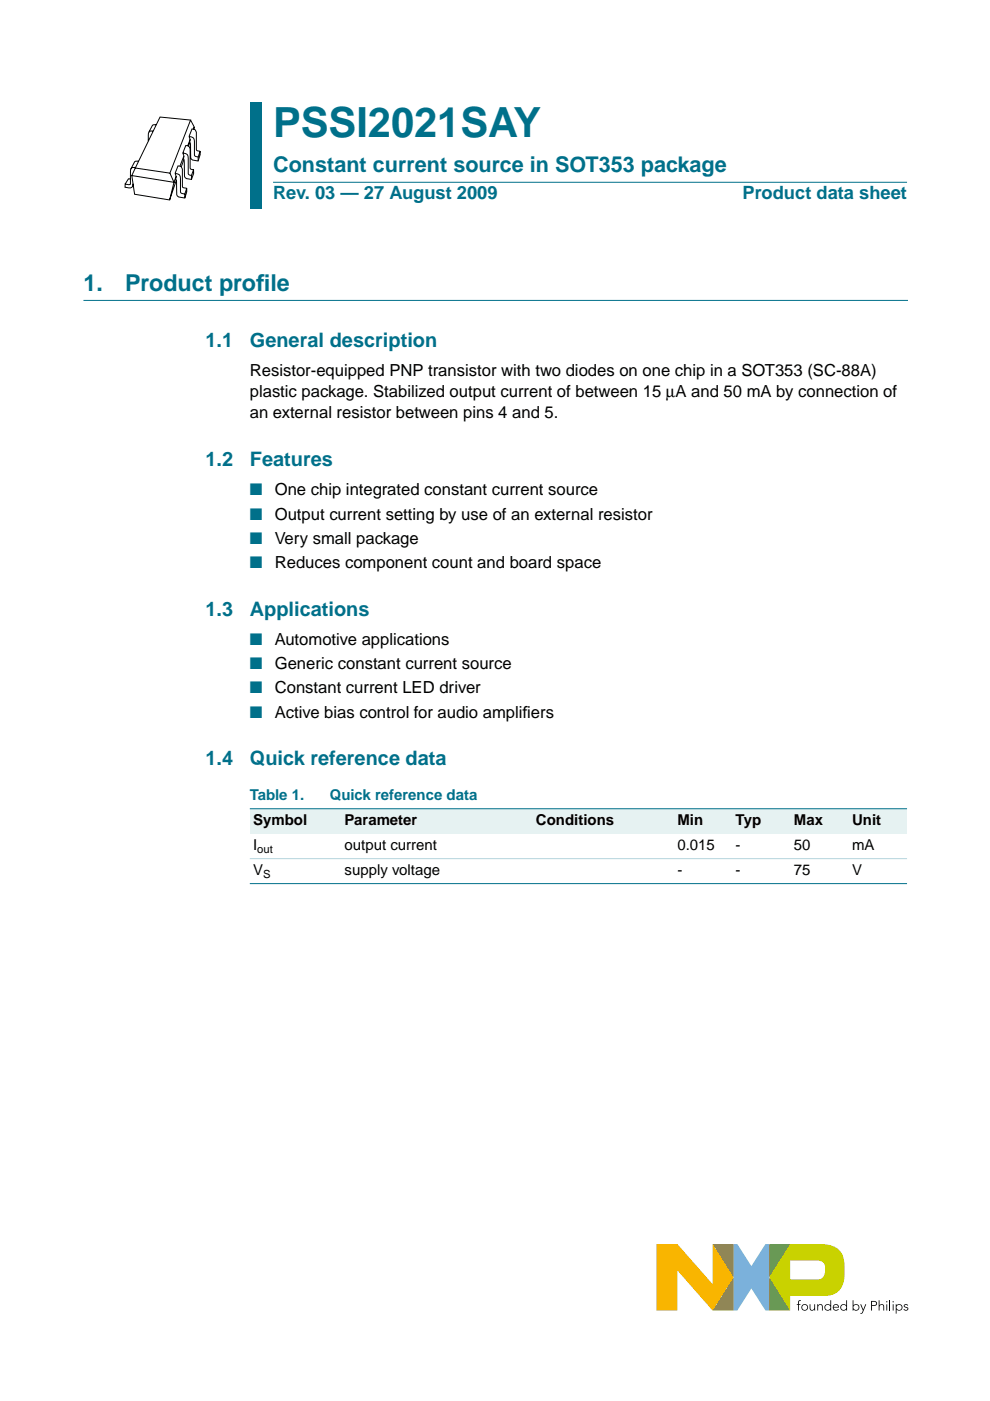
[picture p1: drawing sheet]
<svg xmlns="http://www.w3.org/2000/svg" width="210mm" height="297mm" viewBox="0 0 210 297" stroke-linecap="round" stroke-linejoin="round" font-family="sans-serif">
<path d="M155.5 263.8h.8l3 4.6 3-4.6h.8v14.1h-.8l-3-4.7-3 4.7h-.8z" fill="#7bb1db"/>
<path d="M151.1 263.8h4.4v14.1h-4.4l4.4-7.1z" fill="#958437"/>
<path d="M163.1 263.8h4.4l-4.4 7 4.4 7.1-4.4-.1z" fill="#739833"/>
<path d="M167.5 267.3h5.6a1.45 1.45 0 0 1 1.8 1.5 1.93 1.93 0 0 1-1.4 2.4h-6zM167.5 263.8l-4.4 7 4.4 7.1v-3.2h7.5a4 4 0 0 0 4.1-4.5 8.8 8.8 0 0 0-.7-4.5 4.8 4.8 0 0 0-4.6-1.9z" fill="#c9d200"/>
<path d="M139.2 263.8h4.4l7.5 8.5v-8.5l4.4 7-4.4 7.1-7.5-8.6v8.6h-4.4z" fill="#f9b500"/>
<g fill="#000">
<path d="M169.3 275.8l.5-.1-.4 .3v.5h.3v.2h-.3v1.2h-.2v-1.2h-.3v-.2h.3zM171.7 276.5h.1l.1 1 .3 .2 .4-.2v-1h.2v1.4h-.1l-.1-.3a.53 .53 0 0 1-.6 .3 .53 .53 0 0 1-.3-.6zM173.3 276.5h.1l.1 .3a.53 .53 0 0 1 .6-.3 .53 .53 0 0 1 .3 .6v.8h-.1l-.1-1-.3-.2h-.2l-.2 .5v.7h-.2zM182.4 276.5h.2l.4 1.1 .5-1.1h.2l-.7 1.8-.4 .2h-.2v-.1l.3-.1 .2-.4zM186.3 275.7h.2v1.1a.53 .53 0 0 1 .6-.3 .53 .53 0 0 1 .4 .6v.8h-.2v-1l-.4-.2h-.2l-.2 .5v.7h-.2zM191.7 276.7l.4-.2 .3 .1 .2 .1-.2 .1-.3-.1-.3 .2 .7 .3 .1 .3a.57 .57 0 0 1-.5 .4 .57 .57 0 0 1-.5-.3l.1-.1 .4 .2 .3-.2-.7-.4z"/>
<path d="M170.1 277.2a.55 .55 0 0 0 1.1 0 .55 .55 0 0 0-1.1 0zM169.9 277.2a.71 .71 0 0 1 1.4 0 .71 .71 0 0 1-1.4 0z"/>
<path d="M175 277.2a.55 .55 0 0 0 1.1 0 .55 .55 0 0 0-1.1 0zM175 276.7l.5-.2 .6 .3v-1.1h.1v2.2h-.1v-.3a.71 .71 0 0 1-1.1 .1 .71 .71 0 0 1 0-1z"/>
<path d="M176.9 276.7l-.2 .4h1l-.2-.4zM176.8 276.7a.65 .65 0 0 1 .7-.2 .65 .65 0 0 1 .4 .7h-1.2l.2 .4 .5 .1 .3-.2 .1 .1a.71 .71 0 0 1-1 .1 .71 .71 0 0 1 0-1z"/>
<path d="M178.3 277.2a.55 .55 0 0 0 1.1 0 .55 .55 0 0 0-1.1 0zM178.4 276.7l.5-.2 .5 .3v-1.1h.2v2.2h-.2v-.3a.71 .71 0 0 1-1 .1 .71 .71 0 0 1 0-1z"/>
<path d="M180.9 277.2a.55 .55 0 0 0 1.1 0 .55 .55 0 0 0-1.1 0zM180.8 275.7h.2v1.1a.7 .7 0 0 1 1-.1 .7 .7 0 0 1 0 1 .7 .7 0 0 1-1-.1v.3h-.2z"/>
<path d="M184.9 276v.7l.8-.1v-.5zM184.7 275.8a1.17 1.17 0 0 1 1.2 .3 .54 .54 0 0 1 0 .6 .54 .54 0 0 1-.6 .2h-.4v1h-.2z"/>
<path d="M187.9 276.5h.2v1.4h-.2zM187.9 276a.15 .15 0 0 1 .3 0 .15 .15 0 0 1-.3 0z"/>
<path d="M189.3 276.5h.2v1.4h-.2zM189.2 276a.15 .15 0 0 1 .3 0 .15 .15 0 0 1-.3 0z"/>
<path d="M190.1 277.2a.55 .55 0 0 0 1.1 0 .55 .55 0 0 0-1.1 0zM189.9 276.5h.2v.3a.7 .7 0 0 1 1-.1 .7 .7 0 0 1 0 1 .7 .7 0 0 1-1-.1v.9h-.2z"/>
</g>
<path d="M188.7 275.7v2.2" fill="none" stroke="#000" stroke-width=".21"/>
<path d="M17.7 63.7h174.7" fill="none" stroke="#00708a" stroke-width=".21"/>
<g fill="#00708a">
<path d="M53 21.7h2.4v10.2h-2.4z" fill-rule="evenodd"/>
<path d="M53 31.9h2.4v6.7h-2.4z" fill-rule="evenodd"/>
<path d="M53 38.6h2.4v5.7h-2.4z" fill-rule="evenodd"/>
</g>
<path d="M57.9 38.6h134.4z" fill="#00708a" stroke="#00708a" stroke-width=".21"/>
<g fill="none" stroke="#000" stroke-width=".21">
<path d="M27.6 38l-.4-.1-.7 1.1M27.9 37.2l.6 4 7.5 1.2 .9-3.7 .5-1.3M28.7 35.6l-.8 1.6 9 1.5-.9-2M28.7 35.5h-.1a.78 .78 0 0 0-.8 .3 .78 .78 0 0 0-.1 .8v2.4l-.3 .2-.9-.2v.7l.8 .1a.72 .72 0 0 0 .9-.8M29.4 34.2l-.9 .1-.8 1.5M32.5 27.8h-.2a.77 .77 0 0 0-.8 .3 .77 .77 0 0 0-.1 .8v1M33.1 26.5l-.8 .1-.7 1.4M33.9 24.8l6.5 .7-4.4 11.2-7.3-1.1zM37.1 36.8h.1a.95 .95 0 0 1 1.1 1.1l.1 3 .8 .2 .4-1.2v.8l-.4 1.3-1.3-.2-.4-.4-.1-2.9-.1-.4 .1-.7zM37.1 36.8l.6-1.6a.79 .79 0 0 1 1 .8v3.5l.1 .3 .8 .1M37.4 38.2l-1.4 4.2M38.8 32.4l.1 .1a.95 .95 0 0 1 1 1.1l.1 3.4 .6 .2 .4-1.2 .1 .8-.5 1.2-1-.1-.4-.4-.1-3.2-.2-.6 .1-.6z"/>
<path d="M38.8 32.4l.6-1.5a.79 .79 0 0 1 .9 .8v3.9l.2 .3 .5 .1M39 33.8l-.6 1.6M39 33.1l-.8 2.1M40.1 28.9l.1 .1a.95 .95 0 0 1 1 1.1l.1 3 .7 .2 .4-1.2v.7l-.4 1.3-1.1-.2-.4-.3-.1-3-.2-.4 .1-.6zM40.1 28.9l.6-1.6a.79 .79 0 0 1 .9 .9v3.5l.2 .2 .6 .2M40.2 30.2l-.2 .8M40.3 29.6l-.5 1.3M40.4 25.5l.8 1.4-.1 .5M40.6 37.2v.8M41.2 26.9l-.2 .5M42 33.3v.8M39.2 41.1v.9"/>
</g>
<g fill="#e6f2f2">
<path d="M53 171.5h19.4v5.3h-19.4z" fill-rule="evenodd"/>
<path d="M72.4 171.5h40.5v5.3h-40.5z" fill-rule="evenodd"/>
<path d="M112.9 171.5h24.7v5.3h-24.7z" fill-rule="evenodd"/>
<path d="M137.6 171.5h5.3v5.3h-5.3z" fill-rule="evenodd"/>
<path d="M142.9 171.5h12.4v5.3h-12.4z" fill-rule="evenodd"/>
<path d="M155.3 171.5h12.3v5.3h-12.3z" fill-rule="evenodd"/>
<path d="M167.6 171.5h12.4v5.3h-12.4z" fill-rule="evenodd"/>
<path d="M180 171.5h12.3v5.3h-12.3z" fill-rule="evenodd"/>
</g>
<g fill="#00708a" stroke="#00708a" stroke-width=".21">
<path d="M53 171.5h139.3z"/>
<path d="M53 187.3h139.3z"/>
</g>
<path d="M53 182.1h139.3z" fill="#b3d4db" stroke="#b3d4db" stroke-width=".21"/>
<text font-size="8.8" fill="#00708a" x="57.9" y="29">PSSI2021SAY</text>
<g font-size="4.9" fill="#00708a">
<text x="17.7" y="61.7">1.</text>
<text x="26.5" y="61.7">Product prof</text>
<text x="54.3" y="61.7">ile</text>
</g>
<text font-size="4.6" fill="#00708a" x="57.9" y="36.4">Constant current source in SOT353 package</text>
<g font-size="4.2" fill="#00708a">
<text x="43.6" y="73.6">1.1</text>
<text x="53" y="73.6">General description</text>
<text x="43.6" y="98.8">1.2</text>
<text x="53" y="98.8">Features</text>
<text x="43.6" y="130.5">1.3</text>
<text x="53" y="130.5">Applications</text>
<text x="43.6" y="162.3">1.4</text>
<text x="53" y="162.3">Quick reference data</text>
</g>
<g font-size="3.9" fill="#00708a">
<text x="57.9" y="42.3">Rev. 03 — 27 August 2009</text>
<text x="157.5" y="42.3">Product data sheet</text>
</g>
<g font-size="3.5">
<text x="53" y="79.8">Resistor-equipped PNP transistor with two diodes on one chip in a SOT353 (SC-88A)</text>
<text x="53" y="84.2">plastic package. Stabilized output current of between 15 µA and 50 mA by connection of</text>
<text x="53" y="88.6">an external resistor between pins 4 and 5.</text>
<text x="58.3" y="105">One chip integrated constant current source</text>
<text x="58.3" y="110.1">Output current setting by use of an external resistor</text>
<text x="58.3" y="115.3">Very small package</text>
<text x="58.3" y="120.4">Reduces component count and board space</text>
<text x="58.3" y="136.8">Automotive applications</text>
<text x="58.3" y="141.9">Generic constant current source</text>
<text x="58.3" y="147">Constant current LED driver</text>
<text x="58.3" y="152.1">Active bias control for audio amplif</text>
<text x="110.8" y="152.1">iers</text>
</g>
<g font-size="3.5" fill="#00708a">
<text x="53" y="105">■</text>
<text x="53" y="110.1">■</text>
<text x="53" y="115.3">■</text>
<text x="53" y="120.4">■</text>
<text x="53" y="136.8">■</text>
<text x="53" y="141.9">■</text>
<text x="53" y="147">■</text>
<text x="53" y="152.1">■</text>
</g>
<g font-size="3.2" fill="#00708a">
<text x="53" y="169.7">Table 1.</text>
<text x="69.9" y="169.7">Quick reference data</text>
</g>
<g font-size="3.2">
<text x="53.7" y="175">Symbol</text>
<text x="73.1" y="175">Parameter</text>
<text x="113.6" y="175">Conditions</text>
<text x="143.6" y="175">Min</text>
<text x="156" y="175">Typ</text>
<text x="168.3" y="175">Max</text>
<text x="180.7" y="175">Unit</text>
<text x="53.7" y="180.3">I</text>
<text x="53.7" y="185.6">V</text>
<text x="73.1" y="180.3">output current</text>
<text x="73.1" y="185.6">supply voltage</text>
<text x="143.6" y="180.3">0.015</text>
<text x="143.6" y="185.6">-</text>
<text x="156" y="180.3">-</text>
<text x="156" y="185.6">-</text>
<text x="168.3" y="180.3">50</text>
<text x="168.3" y="185.6">75</text>
<text x="180.7" y="180.3">mA</text>
<text x="180.7" y="185.6">V</text>
</g>
<g font-size="2.4">
<text x="54.6" y="180.9">out</text>
<text x="55.8" y="186.2">S</text>
</g>
</svg>
